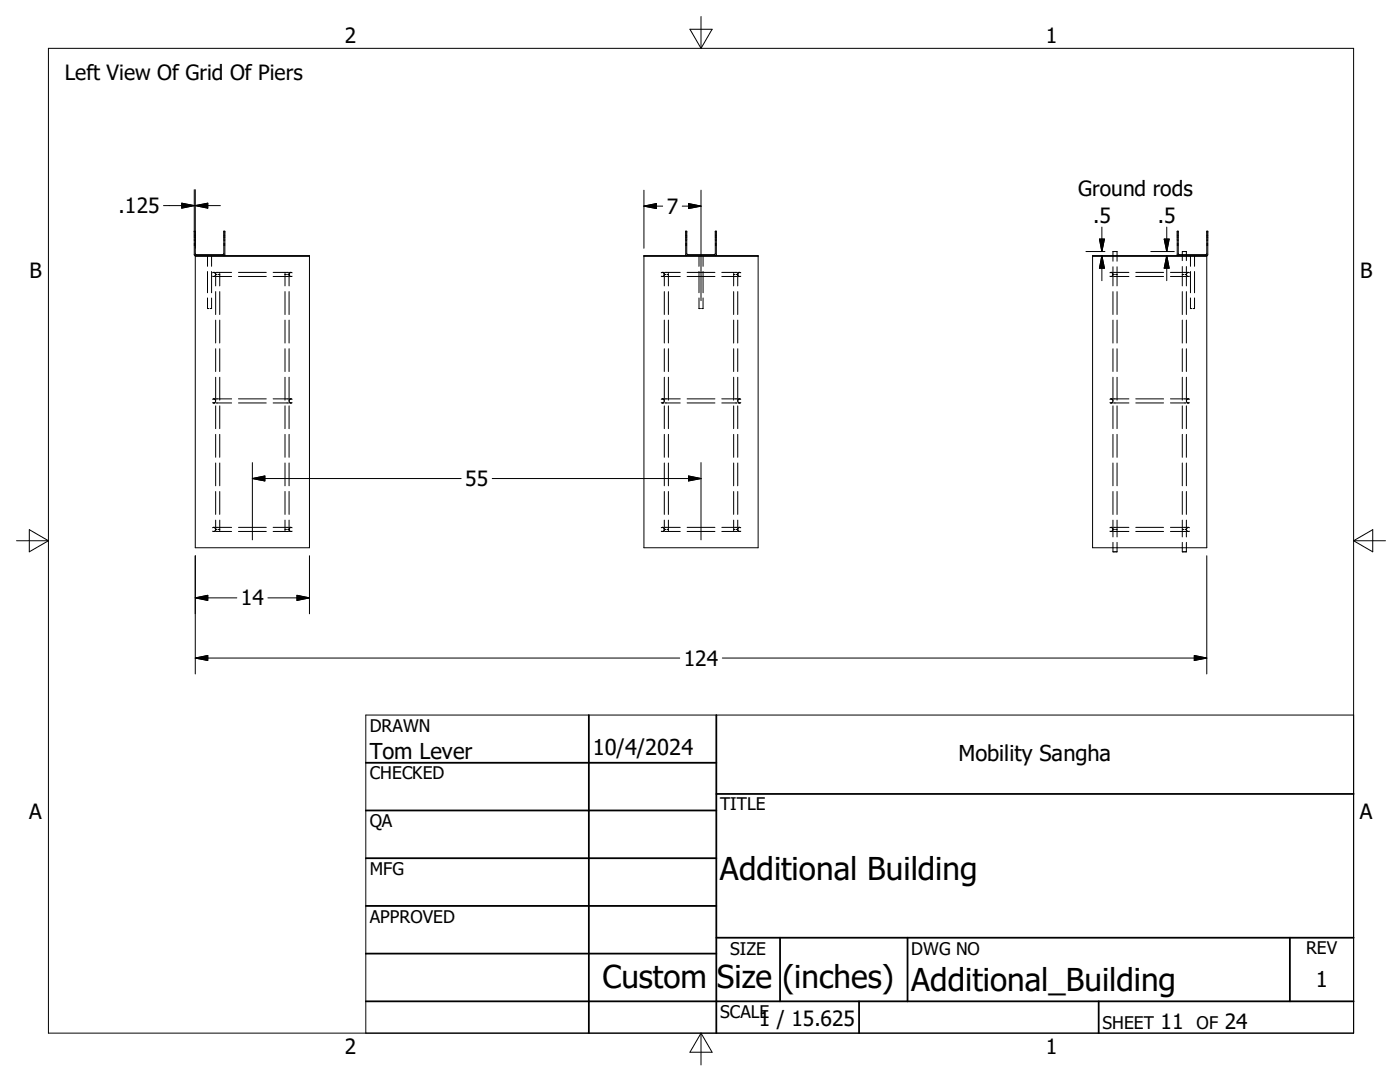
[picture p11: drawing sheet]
<svg xmlns="http://www.w3.org/2000/svg" width="279mm" height="216mm" viewBox="0 0 279 216" stroke-linecap="round" stroke-linejoin="round" font-family="sans-serif">
<g fill="none" stroke="#000" stroke-width=".2">
<path d="M9.7 9.6h260.4v196.6h-260.4zM137.7 5.8h4.4l-2.2 3.8zM139.9 3.3v6.3M38.8 37.9v12.9l.2 .2M39 37.9v12.8l.2 .1h5.4l.1-4.7h.2v4.7l-.2 .2M128.5 38v11.5M139.9 38v22M32.6 41h6.2M36.3 40.5l2.5 .5-2.5 .5zM38.8 46.1h.2M38.8 48h.1M38.8 48.8h.1"/>
<path d="M38.8 48.6h.1M38.8 49h.1M38.8 46.9h.1M38.8 47.3h.1M38.9 48h.1M38.9 48.8h.1M38.9 48.6h.1M38.9 49h.1M38.9 46.9h.1M38.9 47.3h.1M39 51h22.8v58.3h-22.8zM39 51.1h22.8"/>
<path d="M39 41h5M39 41l2.5-.5v1zM41.4 59.5v2.1h.3M41.4 51v2.1M41.4 54.2v4.2M42.2 59.5v2.1h-.3M42.2 51v2.1M42.2 54.2v4.2M42.4 55.1l.5 .1M42.4 54.4h.4l.2 .4M42.6 54.4h.3M43 54.4v.1"/>
<path d="M43 54.6v2.4M43 58.2v4.6M43 54.8h.3M43 54.8l-.1 .2-.2 .2M43.2 55.2h3M43.2 54.4h3M43.6 54.8h.3M43.9 54.4v.1M43.9 54.6v2.4M43.9 58.2v4.6M44.7 48h.1M44.7 48.8h.1"/>
<path d="M44.7 48.6h.1M44.7 49h.1M44.7 46.9h.1M44.7 47.3h.1M44.8 48h.1M44.8 48.8h.1M44.8 48.6h.1M44.8 49h.1M44.8 46.9h.1M44.8 47.3h.1M47.6 55.2h5.5M47.6 54.4h5.5"/>
<path d="M54.5 55.2h3.1M54.5 54.4h3.1M56.9 54.4v.1M56.9 54.6v2.4M56.9 58.2v4.6M56.9 54.8h.3M57.4 54.8h.3M57.7 54.4v.1M57.7 54.6v2.4M57.7 58.2v4.6M57.7 54.8l.1 .2 .3 .2M57.8 54.4h.3"/>
<path d="M58.1 54.4h.2M58.1 54.4l-.3 .1-.1 .3M58.3 55.1l-.5 .1M128.5 51h22.8v58.3h-22.8zM128.5 51.1h22.8M128.5 41.1h3.7M128.5 41.1l2.5-.5v1zM132 55.1l.5 .1M132 54.4h.3l.3 .2M132.2 54.4h.3M132.6 54.6v.2M132.6 54.8h.3"/>
<path d="M132.6 54.4v.1M132.6 54.6v2.4M132.6 58.2v4.6M132.6 54.8l-.1 .2-.3 .2M132.7 55.2h3.1M132.7 54.4h3.1M133.1 54.8h.3M133.4 54.4v.1M133.4 54.6v2.4M133.4 58.2v4.6M136.2 41.1h3.7M136.9 48h.1"/>
<path d="M136.9 48.8h.1M136.9 48.6h.1M136.9 49h.1M136.9 46.9h.1M136.9 47.3h.1M137 48h.1M137 48.8h.1M137 48.6h.1M137 49h.1M137 46.9h.1M137 47.3h.1M137.1 51l-.2-.2v-4.7h.2v4.5l.2 .2h5.4l.1-4.7h.2v4.7l-.2 .2"/>
<path d="M137.1 55.2h5.6M137.1 54.4h5.6M137.4 40.6l2.5 .5-2.5 .5zM139.5 59.5v2.1h.3M139.5 51v2.1M139.5 54.2v4.2M140.3 59.5v2.1h-.3M140.3 51v2.1M140.3 54.2v4.2M142.8 48h.1M142.8 48.8h.1M142.8 48.6h.1"/>
<path d="M142.8 49h.1M142.8 46.9h.1M142.8 47.3h.1M142.9 48h.1M142.9 48.8h.1M142.9 48.6h.1M142.9 49h.1M142.9 46.9h.1M142.9 47.3h.1M144 55.2h3.1M144 54.4h3.1M146.4 54.8h.3"/>
<path d="M146.4 54.4v.1M146.4 54.6v2.4M146.4 58.2v4.6M146.9 54.8h.3M147.2 54.4v.1M147.2 54.6v2.4M147.2 58.2v4.6M147.2 54.8l.1 .2 .3 .2M147.3 54.6l-.1 .2M147.4 54.4h.2M147.6 54.4h.2M147.6 54.4l-.3 .2"/>
<path d="M147.8 55.1l-.4 .1M216.7 50.2h3.8M218 51h22.8v58.3h-22.8zM218 51.1h22.8M219.4 47.7h1l-.5 2.5zM219.9 45.3v4.9M219.9 51v5M219.9 51l.5 2.5h-1zM221.5 55.1l.5 .1M221.7 54.4h.3M221.7 54.4h-.2M221.7 54.4l.3 .1 .1 .3"/>
<path d="M222.1 54.8h.3M222.1 52.1v-1.9h.8v1.9M222.1 53.2v1.3M222.1 54.6v2.4M222.1 58.2v4.6M222.1 54.8l-.1 .2-.3 .2M222.2 55.2h3.1M222.2 54.4h3.1M222.6 54.8h.3M222.9 53.2v1.3M222.9 54.6v2.4M222.9 58.2v4.6"/>
<path d="M226.7 55.2h5.5M226.7 54.4h5.5M229.7 50.2h4.7M232.3 47.7h1l-.5 2.5zM232.8 51l.5 2.5h-1zM232.8 45.3v4.9M232.8 51v5M233.6 55.2h3M233.6 54.4h3M234.9 48h.1M234.9 48.8h.1M234.9 48.6h.1"/>
<path d="M234.9 49h.1M234.9 46.9h.1M234.9 47.3h.1M235.1 48h.1M235.1 48.8h.1M235.1 48.6h.1M235.1 49h.1M235.1 46.9h.1M235.1 47.3h.1M235.1 51l-.2-.2v-4.7h.2v4.5l.2 .2h5.4l.1-4.7h.2v4.7l-.2 .2M236 54.8h.2M236 52v-1.8h.8v1.8"/>
<path d="M236 53.2v1.3M236 54.6v2.4M236 58.2v4.6M236.5 54.8h.3M236.8 53.2v1.3M236.8 54.6v2.4M236.8 58.2v4.6M236.8 54.8l.1 .2 .2 .2M236.8 54.6v.2M236.9 54.4h.3M237.4 55.1l-.5 .1M237.4 54.4h-.4l-.2 .2"/>
<path d="M237.6 59.5v2.1h.3M237.6 51v2.1M237.6 54.2v4.2M238.4 59.5v2.1h-.3M238.4 51v2.1M238.4 54.2v4.2M240.8 48h.1M240.8 48.8h.1M240.8 48.6h.1M240.8 49h.1M240.8 46.9h.1M240.8 47.3h.1"/>
<path d="M241 48h.1M241 48.8h.1M241 48.6h.1M241 49h.1M241 46.9h.1M241 47.3h.1M42.4 79.7a.4 .4 0 0 1 .6 .2 .4 .4 0 0 1-.3 .5M42.6 79.6h.3M43 63.9v4.5M43 69.6v4.5M43 75.3v4.5M43.2 79.6h3"/>
<path d="M43.9 63.9v4.5M43.9 69.6v4.5M43.9 75.3v4.5M47.6 79.6h5.5M54.5 79.6h3.1M56.9 63.9v4.5M56.9 69.6v4.5M56.9 75.3v4.5M57.7 63.9v4.5M57.7 69.6v4.5M57.7 75.3v4.5M57.8 79.6h.3"/>
<path d="M58.1 79.6a.41 .41 0 0 0-.4 .4 .41 .41 0 0 0 .4 .4M58.1 79.6l.2 .1M132 79.7a.4 .4 0 0 1 .6 .2 .4 .4 0 0 1-.4 .5M132.2 79.6h.3M132.6 63.9v4.5M132.6 69.6v4.5M132.6 75.3v4.5M132.7 79.6h3.1M133.4 63.9v4.5M133.4 69.6v4.5M133.4 75.3v4.5M137.1 79.6h5.6"/>
<path d="M144 79.6h3.1M146.4 63.9v4.5M146.4 69.6v4.5M146.4 75.3v4.5M147.2 63.9v4.5M147.2 69.6v4.5M147.2 75.3v4.5M147.4 79.6h.2M147.6 79.6a.41 .41 0 0 0-.4 .4 .41 .41 0 0 0 .4 .4M147.6 79.6l.2 .1M221.7 79.6h.3M221.7 79.6a.41 .41 0 0 1 .4 .4 .41 .41 0 0 1-.4 .4"/>
<path d="M221.7 79.6l-.2 .1M222.1 63.9v4.5M222.1 69.6v4.5M222.1 75.3v4.5M222.2 79.6h3.1M222.9 63.9v4.5M222.9 69.6v4.5M222.9 75.3v4.5M226.7 79.6h5.5M233.6 79.6h3M236 63.9v4.5M236 69.6v4.5"/>
<path d="M236 75.3v4.5M236.8 63.9v4.5M236.8 69.6v4.5M236.8 75.3v4.5M236.9 79.6h.3M237.4 79.7a.4 .4 0 0 0-.6 .2 .4 .4 0 0 0 .3 .5M42.4 80.4h.5M43 81v4.5M43 86.7v4.5M43 92.4v4.5M43 98.1v4.5M43.2 80.4h3"/>
<path d="M43.9 81v4.5M43.9 86.7v4.5M43.9 92.4v4.5M43.9 98.1v4.5M47.6 80.4h5.5M50.4 95.5h41.6M50.4 95.5l2.5-.5v1zM50.4 92.3v15.4M54.5 80.4h3.1M56.9 81v4.5M56.9 86.7v4.5M56.9 92.4v4.5"/>
<path d="M56.9 98.1v4.5M57.7 81v4.5M57.7 86.7v4.5M57.7 92.4v4.5M57.7 98.1v4.5M58.3 80.4h-.5M98.2 95.5h41.7M132 80.4h.5M132.6 81v4.5M132.6 86.7v4.5M132.6 92.4v4.5M132.6 98.1v4.5"/>
<path d="M132.7 80.4h3.1M133.4 81v4.5M133.4 86.7v4.5M133.4 92.4v4.5M133.4 98.1v4.5M137.1 80.4h5.6M137.4 95l2.5 .5-2.5 .5zM139.9 92.3v15.4M144 80.4h3.1M146.4 81v4.5M146.4 86.7v4.5M146.4 92.4v4.5"/>
<path d="M146.4 98.1v4.5M147.2 81v4.5M147.2 86.7v4.5M147.2 92.4v4.5M147.2 98.1v4.5M147.8 80.4h-.4M221.5 80.4h.5M222.1 81v4.5M222.1 86.7v4.5M222.1 92.4v4.5M222.1 98.1v4.5M222.2 80.4h3.1"/>
<path d="M222.9 81v4.5M222.9 86.7v4.5M222.9 92.4v4.5M222.9 98.1v4.5M226.7 80.4h5.5M233.6 80.4h3M236 81v4.5M236 86.7v4.5M236 92.4v4.5M236 98.1v4.5M236.8 81v4.5M236.8 86.7v4.5"/>
<path d="M236.8 92.4v4.5M236.8 98.1v4.5M237.4 80.4h-.5M3.3 107.9h6.4M5.8 105.7l3.9 2.2-3.9 2.2zM39 110.9v23.6M39 119.3l2.5-.5v1zM39 119.3h8.3M42.4 106h.5M42.4 105.3h.4l.2 .3M42.6 105.2h.3M43 105.6l-.1 .3-.2 .1"/>
<path d="M43 105.6h.3M43 103.8v2.2M43.2 106h3M43.2 105.2h3M43.6 105.6h.3M43.9 103.8v2.2M47.6 106h5.5M47.6 105.2h5.5M53.5 119.3h8.3M54.5 106h3.1M54.5 105.2h3.1M56.9 105.6h.3"/>
<path d="M56.9 103.8v2.2M57.4 105.6h.3M57.7 105.6l.1 .3 .3 .1M57.7 103.8v2.2M57.8 105.2h.3M58.1 105.2l-.3 .2-.1 .2M58.1 105.2l.2 .1M58.3 106h-.5M59.3 118.8l2.5 .5-2.5 .5zM61.8 110.9v11.6M132 106h.5M132 105.3h.3l.3 .3"/>
<path d="M132.2 105.2h.3M132.6 105.6l-.1 .3-.3 .1M132.6 105.6h.3M132.6 103.8v2.2M132.7 106h3.1M132.7 105.2h3.1M133.1 105.6h.3M133.4 103.8v2.2M137.1 106h5.6M137.1 105.2h5.6M144 106h3.1M144 105.2h3.1"/>
<path d="M146.4 105.6h.3M146.4 103.8v2.2M146.9 105.6h.3M147.2 105.6l.1 .3 .3 .1M147.2 103.8v2.2M147.4 105.2h.2M147.6 105.2l-.3 .2-.1 .2M147.6 105.2l.2 .1M147.8 106h-.4M221.5 106h.5M221.7 105.2h.3M221.7 105.2l.3 .2 .1 .2"/>
<path d="M221.7 105.2l-.2 .1M222.1 105.6l-.1 .3-.3 .1M222.1 105.6h.3M222.1 103.8v3.3M222.1 108.2v1.9h.8v-1.9M222.2 106h3.1M222.2 105.2h3.1M222.6 105.6h.3M222.9 103.8v3.3M226.7 106h5.5M226.7 105.2h5.5M233.6 106h3"/>
<path d="M233.6 105.2h3M236 105.6h.2M236 103.8v3.3M236 108.2v1.9h.8v-1.9M236.5 105.6h.3M236.8 105.6l.1 .3 .2 .1M236.8 103.8v3.3M236.9 105.2h.3M237.4 106h-.5M237.4 105.3h-.4l-.2 .3M240.8 110.9v23.6M270.1 107.9h6.4"/>
<path d="M270.1 107.9l3.9-2.2v4.4zM39 131.3l2.5-.5v1zM39 131.3h96.7M144.2 131.3h96.6M238.3 130.8l2.5 .5-2.5 .5zM270.1 142.7h-197.1v63.5M139.9 206.2v6.3M139.9 206.2l2.2 3.8h-4.4z"/>
</g>
<g fill="none" stroke="#000" stroke-width=".36">
<path d="M73 152.2h70M117.5 142.7v63.5M143 158.4h127.1M143 142.7v63.5M73 161.7h70M73 171.2h70M73 180.8h70M73 190.3h70M73 199.8h197.1M143 187.1h127.1M155.7 187.1v12.7M171.4 199.8v6.4"/>
<path d="M181.1 187.1v12.7M219.3 199.8v6.4M257.4 187.1v12.7"/>
</g>
<g fill="#000" stroke="#000" stroke-width=".2">
<path d="M36.3 40.5l2.5 .5-2.5 .5zM39 41l2.5-.5v1zM128.5 41.1l2.5-.5v1zM137.4 40.6l2.5 .5-2.5 .5zM219.4 47.7h1l-.5 2.5zM219.9 51l.5 2.5h-1zM232.3 47.7h1l-.5 2.5zM232.8 51l.5 2.5h-1zM50.4 95.5l2.5-.5v1zM137.4 95l2.5 .5-2.5 .5zM39 119.3l2.5-.5v1zM59.3 118.8l2.5 .5-2.5 .5z"/>
<path d="M39 131.3l2.5-.5v1zM238.3 130.8l2.5 .5-2.5 .5z"/>
</g>
<g font-size="6.3">
<text x="143.7" y="175.6">Additional Building</text>
<text x="120.2" y="197.1">Custom Size (inches)</text>
<text x="181.9" y="197.7">Additional_Building</text>
</g>
<g font-size="4.4">
<text x="73.8" y="151.4">Tom Lever</text>
<text x="118.3" y="150.7">10/4/2024</text>
<text x="191.3" y="151.8">Mobility Sangha</text>
<text x="262.6" y="196.9">1</text>
</g>
<g font-size="4.2">
<text x="68.8" y="8.6">2</text>
<text x="208.7" y="8.6">1</text>
<text x="13" y="16">Left View Of Grid Of Piers</text>
<text x="215.2" y="39.2">Ground rods</text>
<text x="23.7" y="42.6">.125</text>
<text x="133.1" y="42.7">7</text>
<text x="218.1" y="44.5">.5</text>
<text x="231.1" y="44.5">.5</text>
<text x="5.9" y="55.5">B</text>
<text x="271.4" y="55.5">B</text>
<text x="92.8" y="97">55</text>
<text x="48.1" y="120.8">14</text>
<text x="136.5" y="132.8">124</text>
<text x="5.8" y="163.4">A</text>
<text x="271.4" y="163.4">A</text>
<text x="151.4" y="204.7">1 / 15.625</text>
<text x="231.6" y="205.3">11</text>
<text x="244.4" y="205.3">24</text>
<text x="68.8" y="210.2">2</text>
<text x="208.7" y="210.2">1</text>
</g>
<g font-size="3.5">
<text x="73.8" y="146">DRAWN</text>
<text x="73.8" y="155.5">CHECKED</text>
<text x="143.7" y="161.7">TITLE</text>
<text x="73.8" y="165.1">QA</text>
<text x="73.8" y="174.6">MFG</text>
<text x="73.8" y="184.1">APPROVED</text>
<text x="145.7" y="190.5">SIZE</text>
<text x="181.9" y="190.5">DWG NO</text>
<text x="260.6" y="190.4">REV</text>
<text x="143.7" y="203.1">SCALE</text>
<text x="220" y="205.3">SHEET</text>
<text x="238.8" y="205.3">OF</text>
</g>
</svg>
